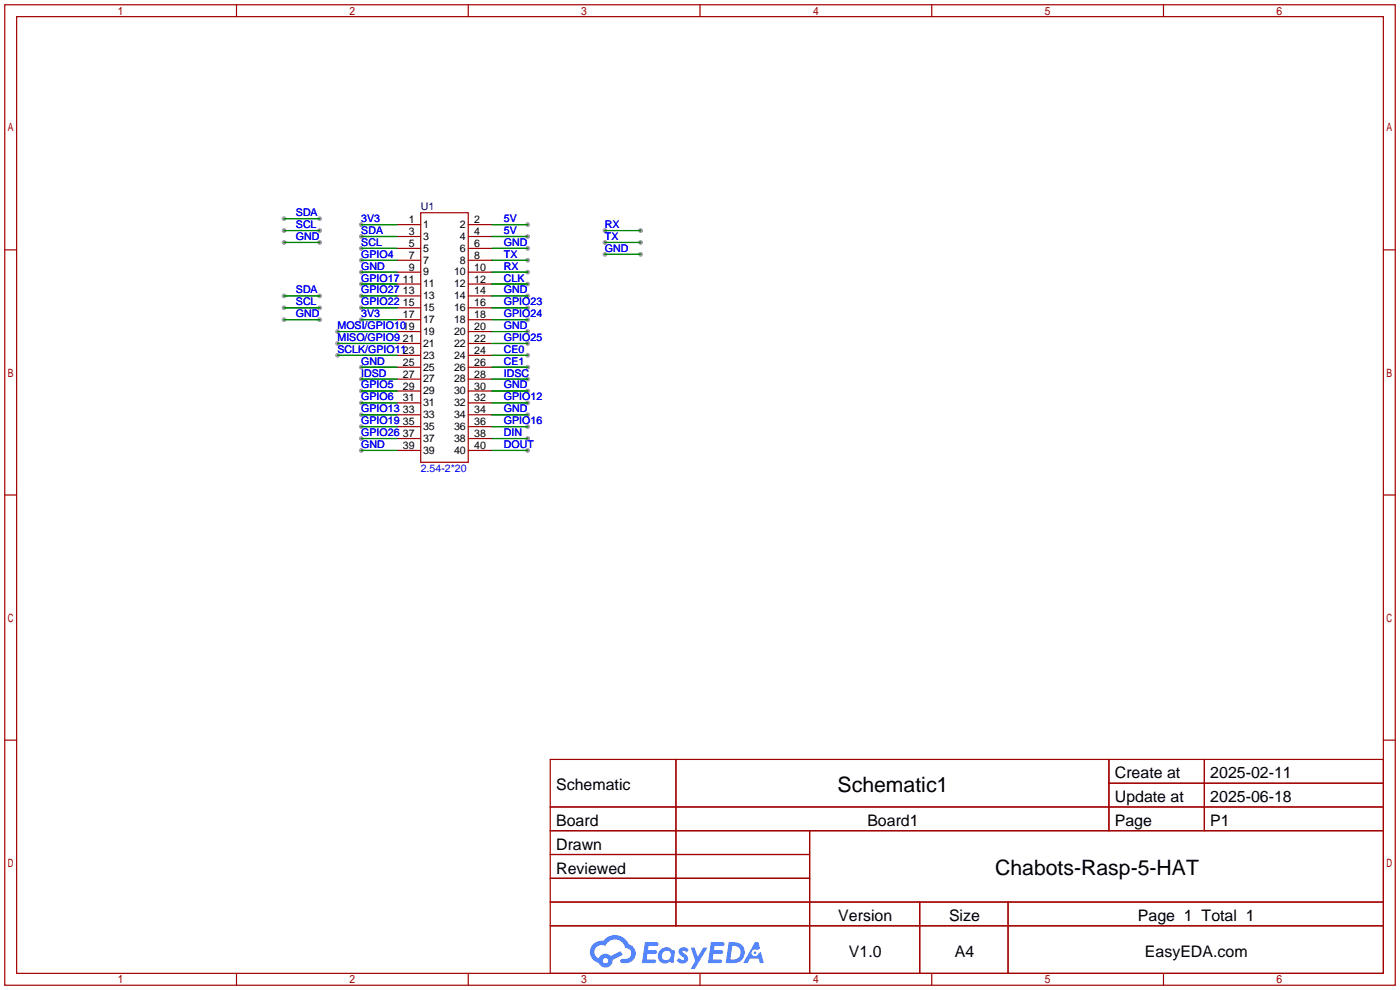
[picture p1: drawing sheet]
<svg xmlns="http://www.w3.org/2000/svg" width="299mm" height="212mm" viewBox="0 0 299 212" stroke-linecap="round" stroke-linejoin="round" font-family="sans-serif">
<g fill="#999">
<circle cx="77.2" cy="48" r=".51"/>
<circle cx="77.2" cy="50.5" r=".51"/>
<circle cx="77.2" cy="53.1" r=".51"/>
<circle cx="77.2" cy="55.6" r=".51"/>
<circle cx="77.2" cy="58.2" r=".51"/>
<circle cx="77.2" cy="60.7" r=".51"/>
<circle cx="77.2" cy="63.2" r=".51"/>
<circle cx="77.2" cy="65.8" r=".51"/>
<circle cx="77.2" cy="68.3" r=".51"/>
<circle cx="72.1" cy="70.9" r=".51"/>
<circle cx="72.1" cy="73.4" r=".51"/>
<circle cx="72.1" cy="75.9" r=".51"/>
<circle cx="77.2" cy="96.3" r=".51"/>
<circle cx="77.2" cy="93.7" r=".51"/>
<circle cx="77.2" cy="91.2" r=".51"/>
<circle cx="77.2" cy="88.6" r=".51"/>
<circle cx="77.2" cy="86.1" r=".51"/>
<circle cx="77.2" cy="83.6" r=".51"/>
<circle cx="77.2" cy="81" r=".51"/>
<circle cx="77.2" cy="78.5" r=".51"/>
<circle cx="112.8" cy="96.3" r=".51"/>
<circle cx="112.8" cy="93.7" r=".51"/>
<circle cx="112.8" cy="91.2" r=".51"/>
<circle cx="112.8" cy="88.6" r=".51"/>
<circle cx="112.8" cy="86.1" r=".51"/>
<circle cx="112.8" cy="83.6" r=".51"/>
<circle cx="112.8" cy="81" r=".51"/>
<circle cx="112.8" cy="78.5" r=".51"/>
<circle cx="112.8" cy="75.9" r=".51"/>
<circle cx="112.8" cy="73.4" r=".51"/>
<circle cx="112.8" cy="70.9" r=".51"/>
<circle cx="112.8" cy="68.3" r=".51"/>
<circle cx="112.8" cy="65.8" r=".51"/>
<circle cx="112.8" cy="63.2" r=".51"/>
<circle cx="112.8" cy="60.7" r=".51"/>
<circle cx="112.8" cy="58.2" r=".51"/>
<circle cx="112.8" cy="55.6" r=".51"/>
<circle cx="112.8" cy="53.1" r=".51"/>
<circle cx="112.8" cy="50.5" r=".51"/>
<circle cx="112.8" cy="48" r=".51"/>
<circle cx="136.9" cy="49.3" r=".51"/>
<circle cx="129.3" cy="49.3" r=".51"/>
<circle cx="136.9" cy="51.8" r=".51"/>
<circle cx="129.3" cy="51.8" r=".51"/>
<circle cx="136.9" cy="54.4" r=".51"/>
<circle cx="129.3" cy="54.4" r=".51"/>
<circle cx="60.7" cy="46.7" r=".51"/>
<circle cx="68.3" cy="46.7" r=".51"/>
<circle cx="60.7" cy="49.3" r=".51"/>
<circle cx="68.3" cy="49.3" r=".51"/>
<circle cx="60.7" cy="51.8" r=".51"/>
<circle cx="68.3" cy="51.8" r=".51"/>
<circle cx="68.3" cy="63.2" r=".51"/>
<circle cx="60.7" cy="63.2" r=".51"/>
<circle cx="68.3" cy="65.8" r=".51"/>
<circle cx="60.7" cy="65.8" r=".51"/>
<circle cx="68.3" cy="68.3" r=".51"/>
<circle cx="60.7" cy="68.3" r=".51"/>
</g>
<g fill="none" stroke="#a10000" stroke-width=".25">
<path d="M1 1h297.2v209.6h-297.2zM3.6 3.6h292.1v204.4h-292.1zM50.5 1v2.6M100.1 1v2.6M149.6 1v2.6M199.1 1v2.6M248.7 1v2.6M1 53.4h2.6M295.7 53.4h2.5M1 105.8h2.6M295.7 105.8h2.5M1 158.2h2.6"/>
<path d="M295.7 158.2h2.5M117.6 162.3h178.1v45.7h-178.1zM117.6 172.5h178.1M117.6 177.5h178.1M144.5 162.3v35.6M173 177.5v30.5M237 162.3v15.2M237 167.4h58.7M257.4 162.3v15.2M117.6 182.6h55.4M117.6 192.8h178.1M117.6 187.7h55.4"/>
<path d="M117.6 197.9h178.1M196.6 192.8v15.2M215.4 192.8v15.2M50.5 208v2.6M100.1 208v2.6M149.6 208v2.6M199.1 208v2.6M248.7 208v2.6"/>
</g>
<g fill="#5487ff">
<path d="M145.3 202.7a1.3 1.3 0 0 1 1.9 .3l-.4 .6a.54 .54 0 0 0-.9-.2l.1 .2a1.34 1.34 0 0 1 .9 1.8 1.47 1.47 0 0 1-2.3-.1l.5-.6 .8 .5a.31 .31 0 0 0 .4-.3 .31 .31 0 0 0-.3-.4 1.12 1.12 0 0 1-.7-1.8z"/>
<path d="M147.6 202.5h.9l.6 2 1.2-2h.9l-2.7 4.6h-.9l1-1.7z"/>
<path d="M137.8 201.4h1.7a1.31 1.31 0 0 1 1.2 .2 .4 .4 0 0 1-.3 .5l-1.8 .1-.1 .9h1.6a.4 .4 0 0 1 .4 .4 .4 .4 0 0 1-.5 .4h-1.6l-.2 1.2h1.4a.46 .46 0 0 1 .5 0 .46 .46 0 0 1 .1 .5l-.4 .2h-2.6z"/>
<path d="M151.9 201.4h1.7a1.32 1.32 0 0 1 1.2 .2 .39 .39 0 0 1-.3 .5l-1.8 .1-.1 .9h1.6a.4 .4 0 0 1 .4 .4 .4 .4 0 0 1-.4 .4h-1.7l-.2 1.2h1.4a.46 .46 0 0 1 .5 0 .46 .46 0 0 1 .1 .5l-.4 .2h-2.6z"/>
<path d="M161.3 201.4h.8l.3 1.3-.6 .4a.75 .75 0 0 0-1.1 .3 .75 .75 0 0 0 .5 1 .75 .75 0 0 0 .9-.7l.5-.2 .6 2.3h-.8l-.3-.9h-1.8l-.5 .9h-1z"/>
<path d="M155.7 201.4l-.6 4.4h1.5a2.27 2.27 0 0 0 2.6-2.2 2.27 2.27 0 0 0-2.7-2.2zM156.5 202.1a1.5 1.5 0 0 1 1.8 1.6 1.5 1.5 0 0 1-1.9 1.4h-.3z"/>
<path d="M141.2 203a1.6 1.6 0 0 0-.3 2.3 1.6 1.6 0 0 0 2.3 .2l.7 .3 .3-2.4-.1-.3-.5-.1a1.58 1.58 0 0 0-2.4 0zM141.8 203.5a.98 .98 0 0 1 1.6 .4 .98 .98 0 0 1-1.1 1.3 .94 .94 0 0 1-.9-.7 .94 .94 0 0 1 .4-1z"/>
<path d="M126.8 201.8a2.37 2.37 0 0 0 1.1 4 1.54 1.54 0 0 0 1.8 1 1.54 1.54 0 0 0 1.2-1.6l2.2-1.1-.5-.8-2 1a1.57 1.57 0 0 0-2.7 .5 1.5 1.5 0 0 1-.7-2.1 1.5 1.5 0 0 1 2.2-.5 2.23 2.23 0 0 1 2.3-1.4 2.23 2.23 0 0 1 2 1.8 1.16 1.16 0 0 1 1.2 1.1 1.16 1.16 0 0 1-1.1 1.2h-.7a.47 .47 0 0 0-.5 .4 .47 .47 0 0 0 .4 .5 2.17 2.17 0 0 0 2.5-.9 2.17 2.17 0 0 0-.3-2.7l-.8-.4a3.2 3.2 0 0 0-5.5-.7l-1.1 .1zM128.8 205.3a.6 .6 0 0 1 1.2 0 .6 .6 0 0 1-1.2 0z"/>
<circle cx="161.4" cy="203.6" r=".28"/>
</g>
<g fill="none" stroke="#a10000" stroke-width=".25">
<path d="M84.8 58.2h5.1M84.8 55.6h5.1M84.8 53.1h5.1M84.8 50.5h5.1M84.8 48h5.1M89.9 45.5h10.2v53.3h-10.2zM100.1 58.2h5.1M100.1 55.6h5.1M100.1 53.1h5.1M100.1 50.5h5.1M100.1 48h5.1M84.8 78.5h5.1"/>
<path d="M84.8 75.9h5.1M84.8 73.4h5.1M84.8 70.9h5.1M84.8 68.3h5.1M84.8 65.8h5.1M84.8 63.2h5.1M84.8 60.7h5.1M100.1 78.5h5.1M100.1 75.9h5.1M100.1 73.4h5.1M100.1 70.9h5.1M100.1 68.3h5.1"/>
<path d="M100.1 65.8h5.1M100.1 63.2h5.1M100.1 60.7h5.1M84.8 96.3h5.1M84.8 93.7h5.1M84.8 91.2h5.1M84.8 88.6h5.1M84.8 86.1h5.1M84.8 83.6h5.1M84.8 81h5.1M100.1 96.3h5.1M100.1 93.7h5.1"/>
<path d="M100.1 91.2h5.1M100.1 88.6h5.1M100.1 86.1h5.1M100.1 83.6h5.1M100.1 81h5.1"/>
</g>
<g fill="none" stroke="#008700" stroke-width=".25">
<path d="M60.7 49.3h7.6M60.7 51.8h7.6M60.7 46.7h7.6M77.2 48h7.6M77.2 50.5h7.6M77.2 53.1h7.6M77.2 55.6h7.6M77.2 58.2h7.6M105.2 48h7.6M105.2 50.5h7.6M105.2 53.1h7.6M105.2 55.6h7.6"/>
<path d="M105.2 58.2h7.6M129.3 49.3h7.6M129.3 51.8h7.6M129.3 54.4h7.6M60.7 63.2h7.6M60.7 65.8h7.6M60.7 68.3h7.6M72.1 70.9h12.7M72.1 73.4h12.7M72.1 75.9h12.7M77.2 60.7h7.6M77.2 63.2h7.6"/>
<path d="M77.2 65.8h7.6M77.2 68.3h7.6M77.2 78.5h7.6M105.2 60.7h7.6M105.2 63.2h7.6M105.2 65.8h7.6M105.2 68.3h7.6M105.2 70.9h7.6M105.2 73.4h7.6M105.2 75.9h7.6M105.2 78.5h7.6M77.2 96.3h7.6"/>
<path d="M77.2 93.7h7.6M77.2 91.2h7.6M77.2 88.6h7.6M77.2 86.1h7.6M77.2 83.6h7.6M77.2 81h7.6M105.2 96.3h7.6M105.2 93.7h7.6M105.2 91.2h7.6M105.2 88.6h7.6M105.2 86.1h7.6M105.2 83.6h7.6"/>
<path d="M105.2 81h7.6"/>
</g>
<g font-size="4.5">
<text x="179" y="169.2">Schematic1</text>
<text x="212.7" y="187">Chabots-Rasp-5-HAT</text>
</g>
<g font-size="3.4">
<text x="238.3" y="166.4">Create at</text>
<text x="258.7" y="166.4">2025-02-11</text>
<text x="118.9" y="168.9">Schematic</text>
<text x="238.3" y="171.4">Update at</text>
<text x="258.7" y="171.4">2025-06-18</text>
<text x="118.9" y="176.5">Board</text>
<text x="185.4" y="176.5">Board1</text>
<text x="238.3" y="176.5">Page</text>
<text x="258.7" y="176.5">P1</text>
<text x="118.9" y="181.6">Drawn</text>
<text x="118.9" y="186.7">Reviewed</text>
<text x="179.2" y="196.8">Version</text>
<text x="202.8" y="196.8">Size</text>
<text x="243.2" y="196.8">Page 1 Total 1</text>
<text x="181.4" y="204.5">V1.0</text>
<text x="204.1" y="204.5">A4</text>
<text x="244.7" y="204.5">EasyEDA.com</text>
</g>
<g font-size="2.3" fill="#00f">
<text x="63.2" y="46.2">SDA</text>
<text x="77.2" y="47.5">3V3</text>
<text x="107.7" y="47.5">5V</text>
<text x="63.2" y="48.7">SCL</text>
<text x="63.2" y="51.3">GND</text>
<text x="77.2" y="50">SDA</text>
<text x="77.2" y="52.5">SCL</text>
<text x="107.7" y="52.5">GND</text>
<text x="107.7" y="50">5V</text>
<text x="129.3" y="48.7">RX</text>
<text x="129.3" y="51.3">TX</text>
<text x="129.3" y="53.8">GND</text>
<text x="77.2" y="55.1">GPIO4</text>
<text x="77.2" y="57.6">GND</text>
<text x="107.7" y="57.6">RX</text>
<text x="107.7" y="55.1">TX</text>
<text x="63.2" y="62.7">SDA</text>
<text x="63.2" y="65.2">SCL</text>
<text x="77.2" y="60.2">GPIO17</text>
<text x="77.2" y="62.7">GPIO27</text>
<text x="77.2" y="65.2">GPIO22</text>
<text x="107.7" y="65.2">GPIO23</text>
<text x="107.7" y="62.7">GND</text>
<text x="107.7" y="60.2">CLK</text>
<text x="63.2" y="67.8">GND</text>
<text x="72.1" y="70.3">MOSI/GPIO1019</text>
<text x="77.2" y="67.8">3V3</text>
<text x="107.7" y="70.3">GND</text>
<text x="107.7" y="67.8">GPIO24</text>
<text x="72.1" y="72.9">MISO/GPIO9</text>
<text x="72.1" y="75.4">SCLK/GPIO1123</text>
<text x="77.2" y="77.9">GND</text>
<text x="107.7" y="77.9">CE1</text>
<text x="107.7" y="75.4">CE0</text>
<text x="107.7" y="72.9">GPIO25</text>
<text x="77.2" y="83">GPIO5</text>
<text x="77.2" y="80.5">IDSD</text>
<text x="107.7" y="83">GND</text>
<text x="107.7" y="80.5">IDSC</text>
<text x="77.2" y="88.1">GPIO13</text>
<text x="77.2" y="85.6">GPIO6</text>
<text x="107.7" y="88.1">GND</text>
<text x="107.7" y="85.6">GPIO12</text>
<text x="77.2" y="95.7">GND</text>
<text x="77.2" y="93.2">GPIO26</text>
<text x="77.2" y="90.6">GPIO19</text>
<text x="107.7" y="95.7">DOUT</text>
<text x="107.7" y="93.2">DIN</text>
<text x="107.7" y="90.6">GPIO16</text>
<text x="89.9" y="100.8">2.54-2*20</text>
</g>
<g font-size="2.3">
<text x="87.4" y="47.7">1</text>
<text x="101.3" y="47.7">2</text>
<text x="87.4" y="52.8">5</text>
<text x="87.4" y="50.2">3</text>
<text x="90.4" y="53.8">5</text>
<text x="90.4" y="51.3">3</text>
<text x="90.4" y="48.7">1</text>
<text x="98.3" y="53.8">6</text>
<text x="98.3" y="51.3">4</text>
<text x="98.3" y="48.7">2</text>
<text x="101.3" y="52.8">6</text>
<text x="101.3" y="50.2">4</text>
<text x="87.4" y="57.9">9</text>
<text x="87.4" y="55.3">7</text>
<text x="90.4" y="58.9">9</text>
<text x="90.4" y="56.3">7</text>
<text x="97" y="58.9">10</text>
<text x="98.3" y="56.3">8</text>
<text x="101.3" y="57.9">10</text>
<text x="101.3" y="55.3">8</text>
<text x="86.1" y="65.5">15</text>
<text x="86.1" y="62.9">13</text>
<text x="86.1" y="60.4">11</text>
<text x="90.4" y="64">13</text>
<text x="90.4" y="61.4">11</text>
<text x="97" y="64">14</text>
<text x="97" y="61.4">12</text>
<text x="101.3" y="65.5">16</text>
<text x="101.3" y="62.9">14</text>
<text x="101.3" y="60.4">12</text>
<text x="86.1" y="68">17</text>
<text x="90.4" y="71.6">19</text>
<text x="90.4" y="69">17</text>
<text x="90.4" y="66.5">15</text>
<text x="97" y="71.6">20</text>
<text x="97" y="69">18</text>
<text x="97" y="66.5">16</text>
<text x="101.3" y="70.6">20</text>
<text x="101.3" y="68">18</text>
<text x="86.1" y="73.1">21</text>
<text x="90.4" y="76.7">23</text>
<text x="90.4" y="74.1">21</text>
<text x="97" y="76.7">24</text>
<text x="97" y="74.1">22</text>
<text x="101.3" y="75.6">24</text>
<text x="101.3" y="73.1">22</text>
<text x="86.1" y="83.3">29</text>
<text x="86.1" y="80.7">27</text>
<text x="86.1" y="78.2">25</text>
<text x="90.4" y="81.7">27</text>
<text x="90.4" y="79.2">25</text>
<text x="97" y="81.7">28</text>
<text x="97" y="79.2">26</text>
<text x="101.3" y="83.3">30</text>
<text x="101.3" y="80.7">28</text>
<text x="101.3" y="78.2">26</text>
<text x="86.1" y="88.3">33</text>
<text x="86.1" y="85.8">31</text>
<text x="90.4" y="89.4">33</text>
<text x="90.4" y="86.8">31</text>
<text x="90.4" y="84.3">29</text>
<text x="97" y="89.4">34</text>
<text x="97" y="86.8">32</text>
<text x="97" y="84.3">30</text>
<text x="101.3" y="88.3">34</text>
<text x="101.3" y="85.8">32</text>
<text x="86.1" y="96">39</text>
<text x="86.1" y="93.4">37</text>
<text x="86.1" y="90.9">35</text>
<text x="90.4" y="94.4">37</text>
<text x="90.4" y="91.9">35</text>
<text x="97" y="94.4">38</text>
<text x="97" y="91.9">36</text>
<text x="101.3" y="96">40</text>
<text x="101.3" y="93.4">38</text>
<text x="101.3" y="90.9">36</text>
<text x="90.4" y="97">39</text>
<text x="97" y="97">40</text>
</g>
<text font-size="2.3" fill="#000080" x="89.9" y="44.9">U1</text>
</svg>
